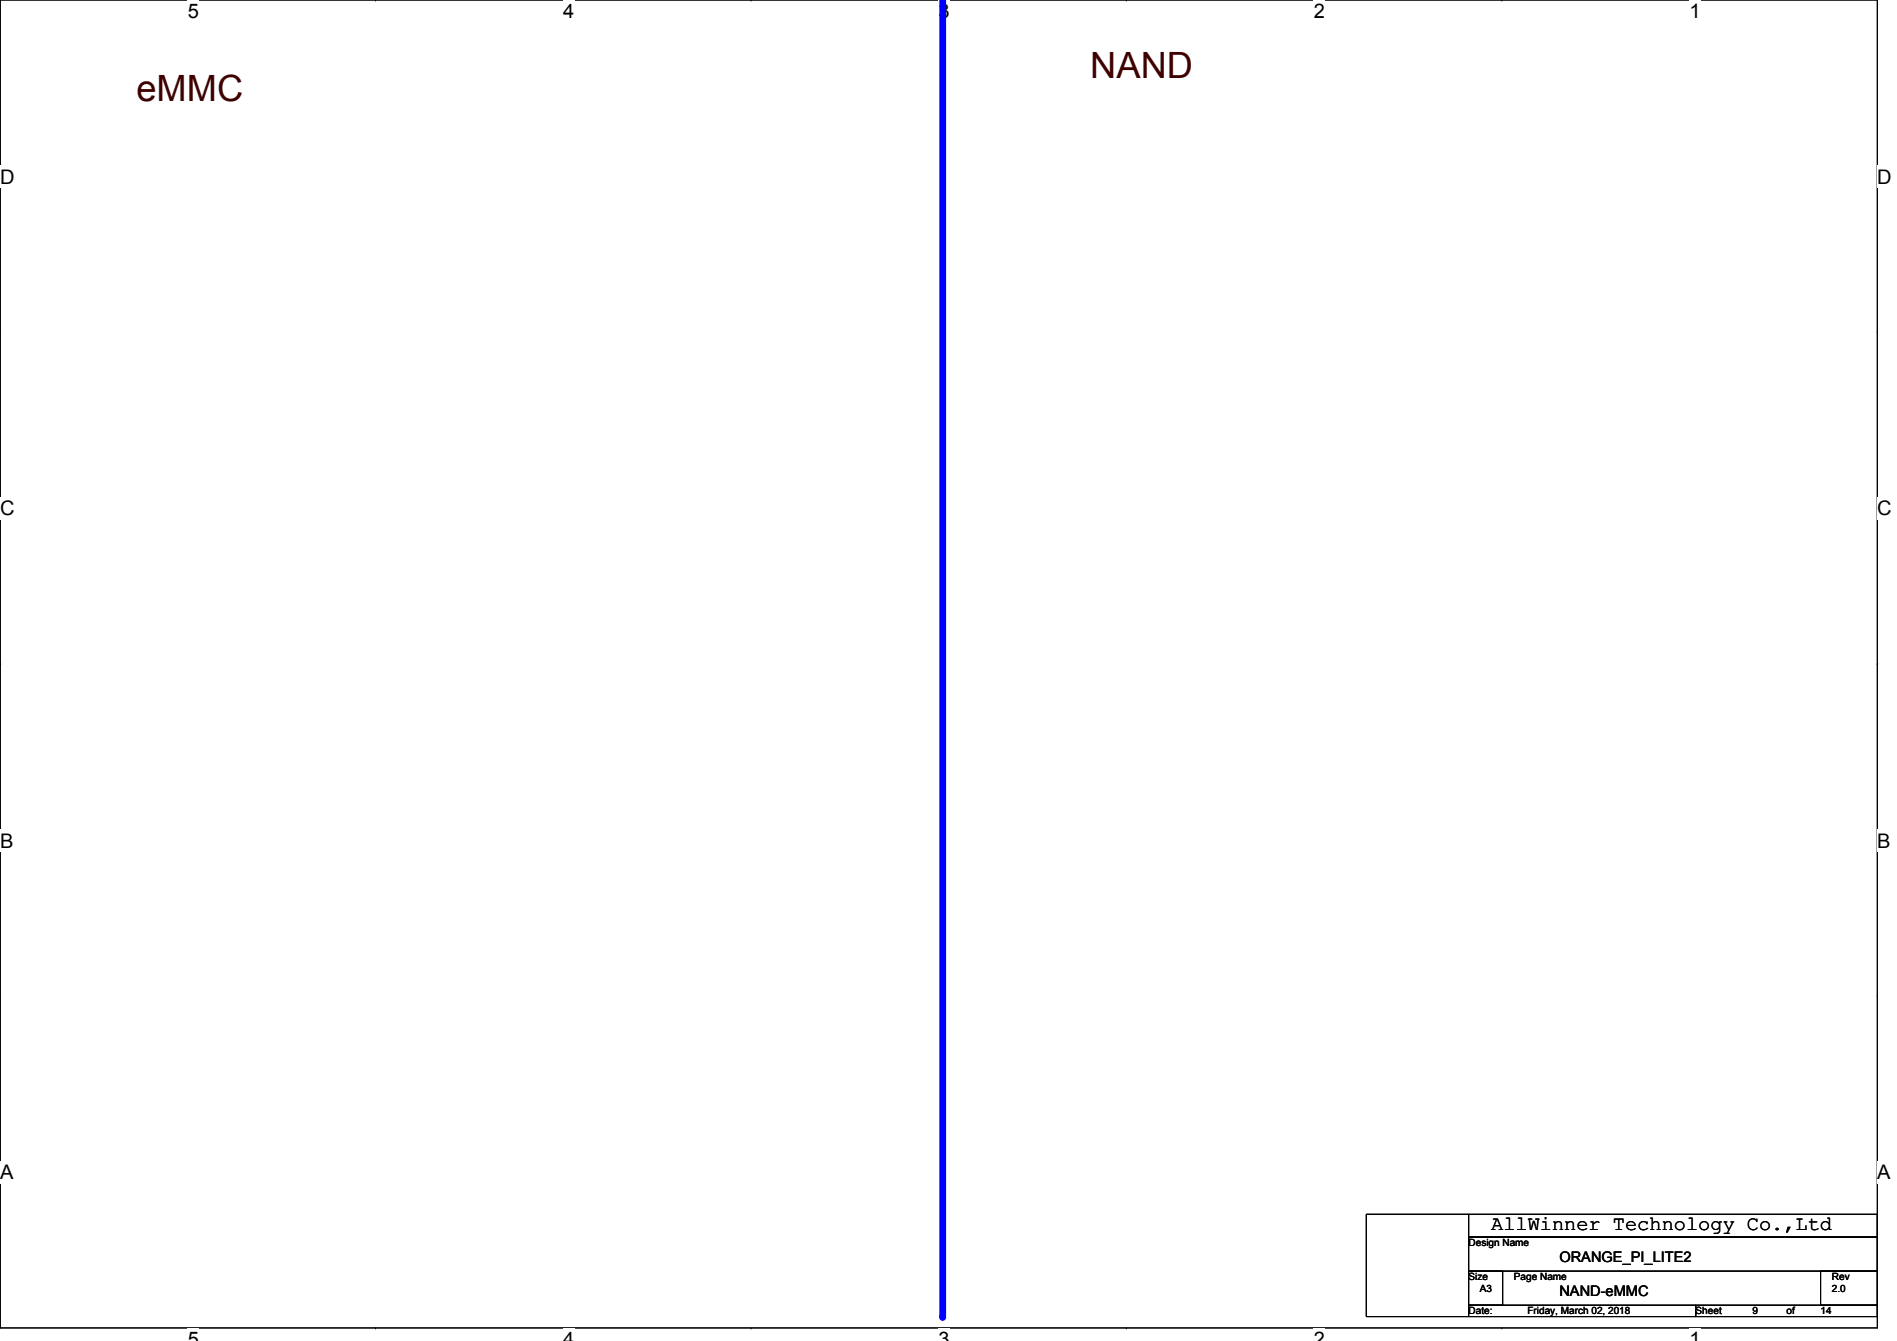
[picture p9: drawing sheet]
<svg xmlns="http://www.w3.org/2000/svg" width="297mm" height="210mm" viewBox="0 0 297 210" stroke-linecap="round" stroke-linejoin="round" font-family="sans-serif">
<path d="M0 0h294v207.9h-294z" fill="none" stroke="#000" stroke-width=".17"/>
<g fill="#fff">
<path d="M29.4 0h1.8v3.5h-1.8z"/>
<path d="M29.4 207.9h1.8v2h-1.8z"/>
</g>
<path d="M58.8 0h.1M58.8 207.9h.1" fill="none" stroke="#000" stroke-width=".17"/>
<g fill="#fff">
<path d="M88.2 0h1.7v3.5h-1.7z"/>
<path d="M88.2 207.9h1.7v2h-1.7z"/>
</g>
<path d="M117.6 0h.1M117.6 207.9h.1" fill="none" stroke="#000" stroke-width=".17"/>
<g fill="#fff">
<path d="M147 0h1.7v3.5h-1.7z"/>
<path d="M147 207.9h1.7v2h-1.7z"/>
</g>
<path d="M176.4 0h.1M176.4 207.9h.1" fill="none" stroke="#000" stroke-width=".17"/>
<g fill="#fff">
<path d="M205.7 0h1.8v3.5h-1.8z"/>
<path d="M205.7 207.9h1.8v2h-1.8z"/>
</g>
<path d="M235.2 0h.1M235.2 207.9h.1" fill="none" stroke="#000" stroke-width=".17"/>
<g fill="#fff">
<path d="M264.5 0h1.8v3.5h-1.8z"/>
<path d="M264.5 207.9h1.8v2h-1.8z"/>
<path d="M0 26h2.3v3.4h-2.3z"/>
<path d="M294 26h2.2v3.4h-2.2z"/>
<path d="M0 77.9h2.3v3.5h-2.3z"/>
<path d="M294 77.9h2.2v3.5h-2.2z"/>
</g>
<path d="M0 51.9h.1M294 51.9h.1" fill="none" stroke="#000" stroke-width=".17"/>
<g fill="#fff">
<path d="M0 129.9h2.1v3.4h-2.1z"/>
<path d="M294 129.9h2v3.4h-2z"/>
</g>
<path d="M0 103.9h.1M294 103.9h.1" fill="none" stroke="#000" stroke-width=".17"/>
<path d="M0 103.9h.1M294 103.9h.1" fill="none" stroke="#000" stroke-width=".16"/>
<g fill="#fff">
<path d="M0 181.8h2.1v3.5h-2.1z"/>
<path d="M294 181.8h2v3.5h-2z"/>
</g>
<path d="M0 155.9h.1M294 155.9h.1" fill="none" stroke="#000" stroke-width=".17"/>
<path d="M147.6 0v206.1" fill="none" stroke="#00f" stroke-width="1.1"/>
<circle cx="147.6" cy="206.1" r=".53" fill="#00f"/>
<path d="M213.9 190.1h16.1v16h-16.1zM230 190.1h64v3.5h-64zM230 193.6h64v5.4h-64zM230 199h5.3v5.3h-5.3zM285.1 199h8.9v5.3h-8.9zM230 204.3h35.5v1.8h-35.5zM265.5 204.3h28.5v1.8h-28.5z" fill="none" stroke="#000" stroke-width=".17"/>
<g font-size="5.7" fill="#400000">
<text x="21.4" y="15.7">eMMC</text>
<text x="170.7" y="12.2">NAND</text>
</g>
<text font-size="3.2" x="233.5" y="192.6">AllWinner Technology Co.,Ltd</text>
<g font-size="3.1">
<text x="29.4" y="2.8">5</text>
<text x="88.2" y="2.8">4</text>
<text x="147" y="2.8">3</text>
<text x="205.7" y="2.8">2</text>
<text x="264.5" y="2.8">1</text>
<text x="0" y="28.7">D</text>
<text x="294" y="28.7">D</text>
<text x="0" y="80.7">C</text>
<text x="294" y="80.7">C</text>
<text x="0" y="132.7">B</text>
<text x="294" y="132.7">B</text>
<text x="0" y="184.6">A</text>
<text x="294" y="184.6">A</text>
<text x="29.4" y="210.7">5</text>
<text x="88.2" y="210.7">4</text>
<text x="147" y="210.7">3</text>
<text x="205.7" y="210.7">2</text>
<text x="264.5" y="210.7">1</text>
</g>
<g font-size="2.3">
<text x="244.2" y="197.5">ORANGE_PI_LITE2</text>
<text x="244.2" y="202.8">NAND-eMMC</text>
</g>
<g font-size="1.6">
<text x="230" y="195.1">Design Name</text>
<text x="230" y="200.4">Size</text>
<text x="231.7" y="202.2">A3</text>
<text x="237.1" y="200.4">Page Name</text>
<text x="286.8" y="200.4">Rev</text>
<text x="286.8" y="202.2">2.0</text>
<text x="230" y="205.7">Date:</text>
<text x="239.2" y="205.7">Friday, March 02, 2018</text>
<text x="265.5" y="205.7">Sheet</text>
<text x="274.4" y="205.7">9</text>
<text x="279.7" y="205.7">of</text>
<text x="285.1" y="205.7">14</text>
</g>
</svg>
